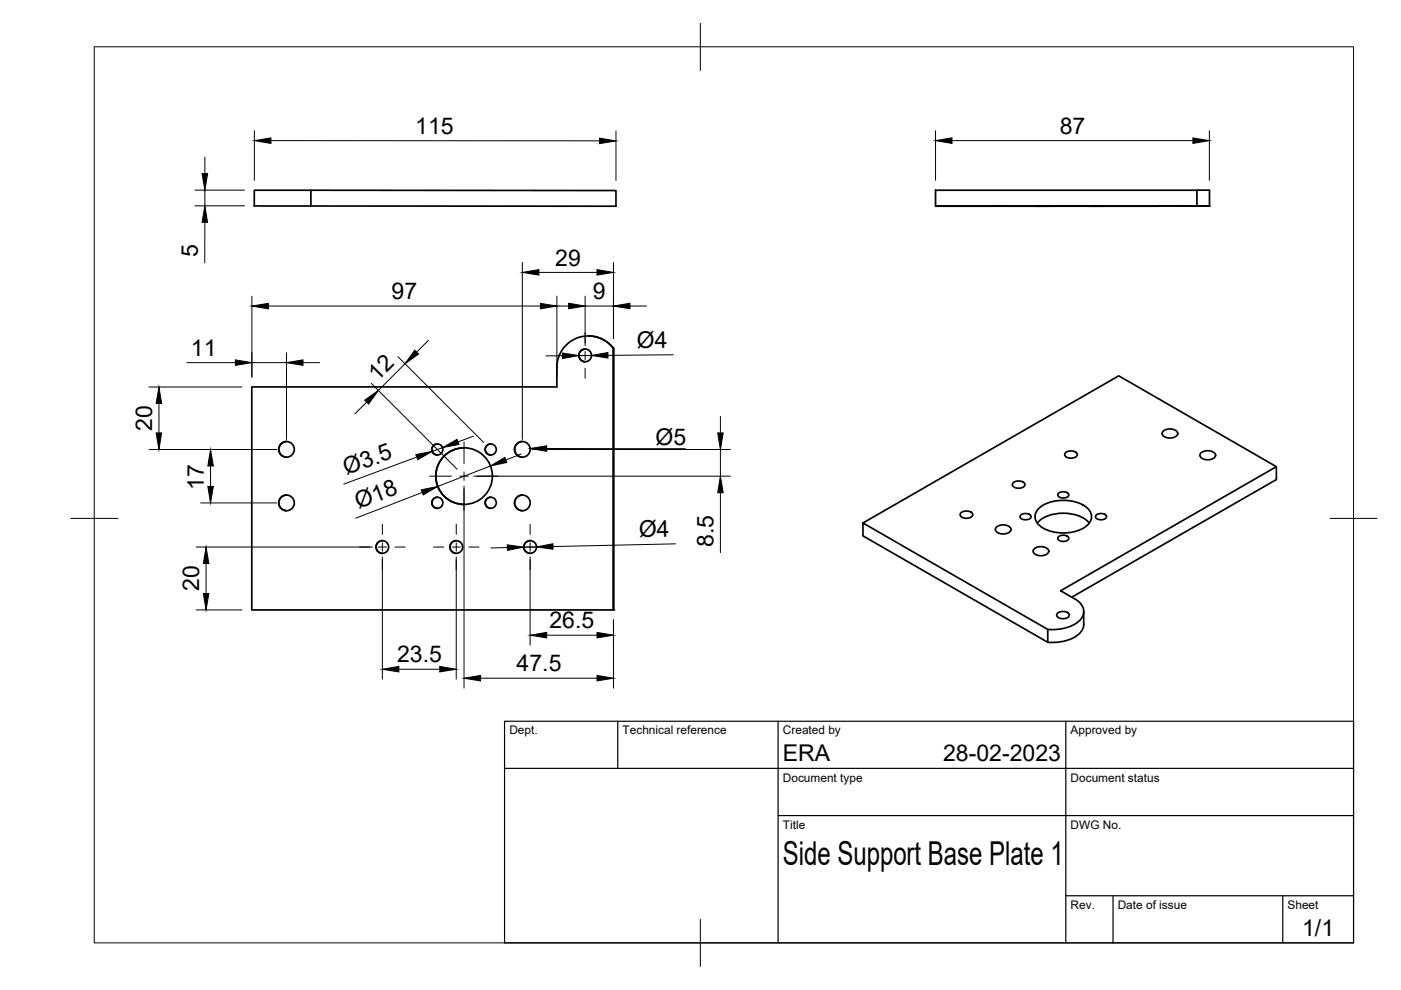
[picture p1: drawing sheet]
<svg xmlns="http://www.w3.org/2000/svg" width="297mm" height="210mm" viewBox="0 0 297 210" stroke-linecap="round" stroke-linejoin="round" font-family="sans-serif">
<!-- layer: Visible -->
<g fill="none" stroke="#000" stroke-width=".36">
<path d="M53.9 40.3h12v3.4h-12zM65.9 40.3l64.7 .1v3.3h-64.7M198.4 43.7h58.1h-2.7M198.4 40.3h55.4v3.4h-55.4zM210.4 43.7h2.6zM219.4 43.7h3.3zM219.9 43.7h2.3zM220.7 43.7h12zM230.7 43.7h3.4zM231.2 43.7h2.4zM251 43.7h2.7zM253.8 40.3h2.7l-.1 3.4"/>
<path d="M124.1 74a1.34 1.34 0 0 0-1.4 1.4 1.34 1.34 0 0 0 1.4 1.3M124.7 71.2a6.7 6.7 0 0 1 5.4 2.7M130.1 73.9v55.4zM130.1 73.9a6.7 6.7 0 0 0-7.5-2.3 6.7 6.7 0 0 0-4.5 6.3v4.1h-64.7v47.3h76.7M60.8 93.6a1.66 1.66 0 0 0-1.7 1.7 1.66 1.66 0 0 0 1.7 1.6M92.7 94.1a1.17 1.17 0 0 0-1.1 1.2 1.17 1.17 0 0 0 1.1 1.2M98.4 94.9a6 6 0 0 0-6 6 6 6 0 0 0 6 6M104 94.1a1.17 1.17 0 0 0-1.1 1.2 1.17 1.17 0 0 0 1.1 1.2M110.8 93.6a1.66 1.66 0 0 0-1.7 1.7 1.66 1.66 0 0 0 1.7 1.6M225.8 96.1a1.66 1.66 0 0 1 2.6 .3 1.55 1.55 0 0 1-2.7 0zM246.7 91.3a2.32 2.32 0 0 1 2.9 .3 .93 .93 0 0 1-1 1.2 1.72 1.72 0 0 1-2.2-.9zM254.7 96a2.32 2.32 0 0 1 2.9 .2 .93 .93 0 0 1-1 1.2 1.72 1.72 0 0 1-2.2-.9z"/>
<path d="M270.6 98.9v2.8l-43.4 24.9M60.8 105a1.66 1.66 0 0 0-1.7 1.6 1.66 1.66 0 0 0 1.7 1.7M81.1 114.6a1.34 1.34 0 0 0-1.4 1.4 1.34 1.34 0 0 0 1.4 1.3M92.7 105.4a1.17 1.17 0 0 0-1.1 1.2 1.17 1.17 0 0 0 1.1 1.2M96.7 114.6a1.34 1.34 0 0 0-1.3 1.4 1.34 1.34 0 0 0 1.3 1.3M104 105.4a1.17 1.17 0 0 0-1.1 1.2 1.17 1.17 0 0 0 1.1 1.2M110.8 105a1.66 1.66 0 0 0-1.7 1.6 1.66 1.66 0 0 0 1.7 1.7M112.4 114.6a1.34 1.34 0 0 0-1.3 1.4 1.34 1.34 0 0 0 1.3 1.3M183 110.9l54.2-31.2 33.4 19.2-45.7 26.4 2.9 1.6a2.91 2.91 0 0 1 1.7 3.9 7.2 7.2 0 0 1-6.4 2.7h-.9M183 110.9l39.1 22.5v2.8l-39.1-22.6zM203.7 108.8a1.66 1.66 0 0 1 2.5 .3 1.55 1.55 0 0 1-2.6 0zM211.4 111.7a2.32 2.32 0 0 1 2.9 .2 .93 .93 0 0 1-1.1 1.3 1.72 1.72 0 0 1-2.2-1z"/>
<path d="M214.7 102.5a1.66 1.66 0 0 1 2.6 .2 1.55 1.55 0 0 1-2.7 0zM216.3 109.3a1.46 1.46 0 0 1 2.3 .2 1.36 1.36 0 0 1-2.3 0zM219.4 116.3a2.32 2.32 0 0 1 2.9 .3 .93 .93 0 0 1-1.1 1.2 1.72 1.72 0 0 1-2.2-.9zM219.9 110.9a8.1 8.1 0 0 1 8.1-1.8 5.6 5.6 0 0 1 2.9 1.8M220.5 107.6a8.9 8.9 0 0 1 9.9 0 2.36 2.36 0 0 1 0 3.9 8.9 8.9 0 0 1-9.9 0 2.36 2.36 0 0 1 0-3.9zM224.3 104.7a1.46 1.46 0 0 1 2.3 .2 1.36 1.36 0 0 1-2.3 0zM224.3 113.9a1.46 1.46 0 0 1 2.3 .2 1.36 1.36 0 0 1-2.3 0zM232.3 109.3a1.46 1.46 0 0 1 2.3 .2 1.36 1.36 0 0 1-2.3 0zM224.1 130.1a1.66 1.66 0 0 1 2.6 .3 1.55 1.55 0 0 1-2.7 0zM229.8 129.7v2.7a3.9 3.9 0 0 1-2.9 3.1l-2.6 .7h-2.1"/>
<circle cx="124.1" cy="75.4" r="1.34"/>
<circle cx="60.7" cy="95.3" r="1.66"/>
<circle cx="92.7" cy="95.3" r="1.17"/>
<circle cx="104" cy="95.3" r="1.17"/>
<circle cx="110.8" cy="95.3" r="1.66"/>
<circle cx="60.7" cy="106.6" r="1.66"/>
<circle cx="81.1" cy="116" r="1.34"/>
<circle cx="92.7" cy="106.6" r="1.17"/>
<circle cx="96.7" cy="116" r="1.34"/>
<circle cx="98.4" cy="100.9" r="6"/>
<circle cx="104" cy="106.6" r="1.17"/>
<circle cx="110.8" cy="106.6" r="1.66"/>
<circle cx="112.4" cy="116" r="1.34"/>
</g>
<g fill="#000">
<circle cx="124.7" cy="71.2" r=".18"/>
<circle cx="130.1" cy="129.3" r=".18"/>
</g>
<!-- layer: BORDER -->
<path d="M20 9.9h267v190h-267zM148.5 4.9v10M15 109.9h10M282 109.9h10M148.5 194.9v10" fill="none" stroke="#000" stroke-width=".21"/>
<!-- layer: TITLEBLOCK -->
<path d="M107 152.9h180v47h-180zM131 152.9v10M165 152.9v47M226 152.9v47M107 162.9h180M165 172.9h122M226 189.9h61M236 189.9v10M272 189.9v10" fill="none" stroke="#000" stroke-width=".25"/>
<!-- layer: FD_Dimensions -->
<g fill="none" stroke="#000" stroke-width=".21">
<path d="M43.4 33.3v3.5M53.9 27.7v10.5M57.4 29.8l69.7 .1M130.6 27.8v10.5M198.4 27.7v10.5M201.8 29.8h51.1M256.4 27.7v10.5M41.3 40.3h10.5M41.3 43.6h10.5M43.4 40.3v3.3M43.4 47.2v8.6M110.7 55.6v37.6"/>
<path d="M114.3 57.8h12.3M130.1 55.6v16.2M39.6 76.9h10.3M53.4 62.8v17.2M53.4 76.9h7.3M56.9 64.9h57.7M60.7 74.8v18.4M64.2 76.9h3.6M84.4 75.6l18.2 18.2M85.9 77.1l-5.7 5.7M90.8 72.2l-2.5 2.4M117.1 64.9h3.5"/>
<path d="M118.1 62.8v17.2M119.2 75.4l-3.5 .1M124.1 64.9h6M124.1 62.8v10.5M125.4 75.4h-2.7M133.6 64.9h3.5M142.7 75.2l-13.8 .1M31.6 95.3h27.1M31.6 82.1h19.7M33.7 85.5v6.3M44.6 98.8v4.3M77.7 85.3l-2.4 2.4"/>
<path d="M78.7 81.3l18.2 18.2M88.3 96.9l-15.4 5.8M93.8 94.9l-2.2 .8M100.4 92.5l-3.3 1.2M104 98.8l-11.2 4.3M110.5 96.3l-3.2 1.2M112.9 95.3h42M152.7 88.3v3.5M152.7 95.3v5.7M41.6 116h37.4M42.5 106.6h16.2M43.7 119.5v6.3"/>
<path d="M81.1 118.1v25.9M89.5 104.4l-14.1 5.5M96.7 118.1v25.9M98.4 103.1v42.8M100.5 101h54.4M107.6 116.1l-3.5 .1M112.4 118.1v18.7M113.7 116h-2.6M143.2 115.3l-26 .6M152.7 104.5v12.7M41.6 129.3h9.7M115.9 134.7h10.7"/>
<path d="M130.1 131.4v14.5M84.6 141.9h8.6M101.9 143.8h24.7"/>
</g>
<g fill="#000" stroke="#000" stroke-width=".21">
<path d="M42.8 36.8h1.2l-.6 3.5zM53.9 29.8l3.5-.6v1.2zM127.1 29.3l3.5 .6-3.5 .6zM198.4 29.8l3.4-.6v1.2zM252.9 29.2l3.5 .6-3.5 .6zM43.4 43.6l.6 3.6h-1.2zM110.7 57.8l3.6-.6v1.1zM126.6 57.2l3.5 .6-3.5 .5zM49.9 76.3l3.5 .6-3.5 .6zM53.4 64.9l3.5-.6v1.2zM60.7 76.9l3.5-.6v1.2zM87.9 74.2l.9 .9-2.9 2z"/>
<path d="M114.6 64.3l3.5 .6-3.5 .6zM119.2 74.8l3.5 .6-3.5 .6zM120.6 64.3l3.5 .6-3.5 .6zM125.4 75.4l3.5-.6v1.1zM130.1 64.9l3.5-.6v1.2zM33.1 91.8h1.2l-.6 3.5zM33.7 82.1l.6 3.4h-1.2zM44.6 95.3l.6 3.5h-1.1zM77.3 84.9l2.9-2.1-2.1 2.9zM88.2 96.4l3.4-.7-3 1.8zM93.8 94.9l3.1-1.8 .4 1.1zM104 98.8l3-1.8 .4 1.1z"/>
<path d="M152.2 91.8h1.1l-.6 3.5zM43.7 116l.6 3.5h-1.2zM44.1 103.1h1.1l-.6 3.5zM89.3 103.9l3.5-.8-3.1 1.8zM107.5 115.5l3.6 .5-3.5 .7zM113.7 116l3.5-.7v1.2zM152.7 101l.6 3.5h-1.1zM43.1 125.8h1.2l-.6 3.5zM112.4 134.7l3.5-.6v1.1zM126.6 134.1l3.5 .6-3.5 .5zM81.1 141.9l3.5-.6v1.2zM93.2 141.3l3.5 .6-3.5 .6z"/>
<path d="M98.4 143.8l3.5-.6v1.2zM126.6 143.2l3.5 .6-3.5 .6z"/>
</g>
<!-- layer: Smart Centers -->
<g fill="none" stroke="#000" stroke-width=".21">
<path d="M119.2 75.4h2.2M123.2 75.4h1.8M124.1 70.6v2.1M124.1 74.5v1.8M124.1 78.1v2.1M126.7 75.4h2.2M98.4 93.7v4.6M76.2 116h2.2M80.2 116h1.8M81.1 111.2v2.1M81.1 115.1v1.8M81.1 118.7v2.1"/>
<path d="M83.8 116h2.1M91.1 101h4.6M91.9 116h2.2M95.8 116h1.8M96.7 111.2v2.1M96.7 115.1v1.8M96.7 118.7v2.1M97.5 101h1.8M98.4 100.1v1.7M98.4 103.6v4.6M99.4 116h2.2M101.1 101h4.6"/>
<path d="M107.6 116h2.1M111.5 116h1.8M112.4 111.2v2.1M112.4 115.1v1.8M112.4 118.7v2.1M115.1 116h2.1"/>
</g>
<!-- layer: Hole Notes -->
<path d="M112.4 95.1l3.5-.6v1.2z" fill="#000" stroke="#000" stroke-width=".21"/>
<path d="M115.9 95.1h29.4" fill="none" stroke="#000" stroke-width=".21"/>
<text font-size="7" x="166" y="183.4">Side Support Base Plate 1</text>
<g font-size="4.9">
<text x="88" y="28.4">115</text>
<text x="224.7" y="28.4">87</text>
<text x="42" y="54.6" transform="rotate(-90 42 54.6)">5</text>
<text x="117.7" y="56.3">29</text>
<text x="83" y="63.5">97</text>
<text x="125.7" y="63.4">9</text>
<text x="40.5" y="75.5">11</text>
<text x="135" y="73.8" transform="rotate(-1 135 73.8)">Ø4</text>
<text x="80" y="81" transform="rotate(-45 80 81)">12</text>
<text x="32.2" y="91.3" transform="rotate(-90 32.2 91.3)">20</text>
<text x="139" y="94.4">Ø5</text>
<text x="73.5" y="100.8" transform="rotate(-20 73.5 100.8)">Ø3.5</text>
<text x="43.2" y="103.8" transform="rotate(-90 43.2 103.8)">17</text>
<text x="76" y="108" transform="rotate(-21 76 108)">Ø18</text>
<text x="135.5" y="113.9" transform="rotate(-1 135.5 113.9)">Ø4</text>
<text x="151.3" y="116" transform="rotate(-90 151.3 116)">8.5</text>
<text x="42.2" y="125.3" transform="rotate(-90 42.2 125.3)">20</text>
<text x="116.5" y="133.2">26.5</text>
<text x="84.2" y="140.4">23.5</text>
<text x="109.5" y="142.3">47.5</text>
<text x="166" y="161.4">ERA</text>
<text x="200" y="161.4">28-02-2023</text>
<text x="276.1" y="198.6">1/1</text>
</g>
<g font-size="2.5">
<text x="108" y="155.7">Dept.</text>
<text x="132" y="155.7">Technical reference</text>
<text x="166" y="155.7">Created by</text>
<text x="227" y="155.7">Approved by</text>
<text x="166" y="165.7">Document type</text>
<text x="227" y="165.7">Document status</text>
<text x="166" y="175.7">Title</text>
<text x="227" y="175.7">DWG No.</text>
<text x="227" y="192.7">Rev.</text>
<text x="237" y="192.7">Date of issue</text>
<text x="273" y="192.7">Sheet</text>
</g>
</svg>
